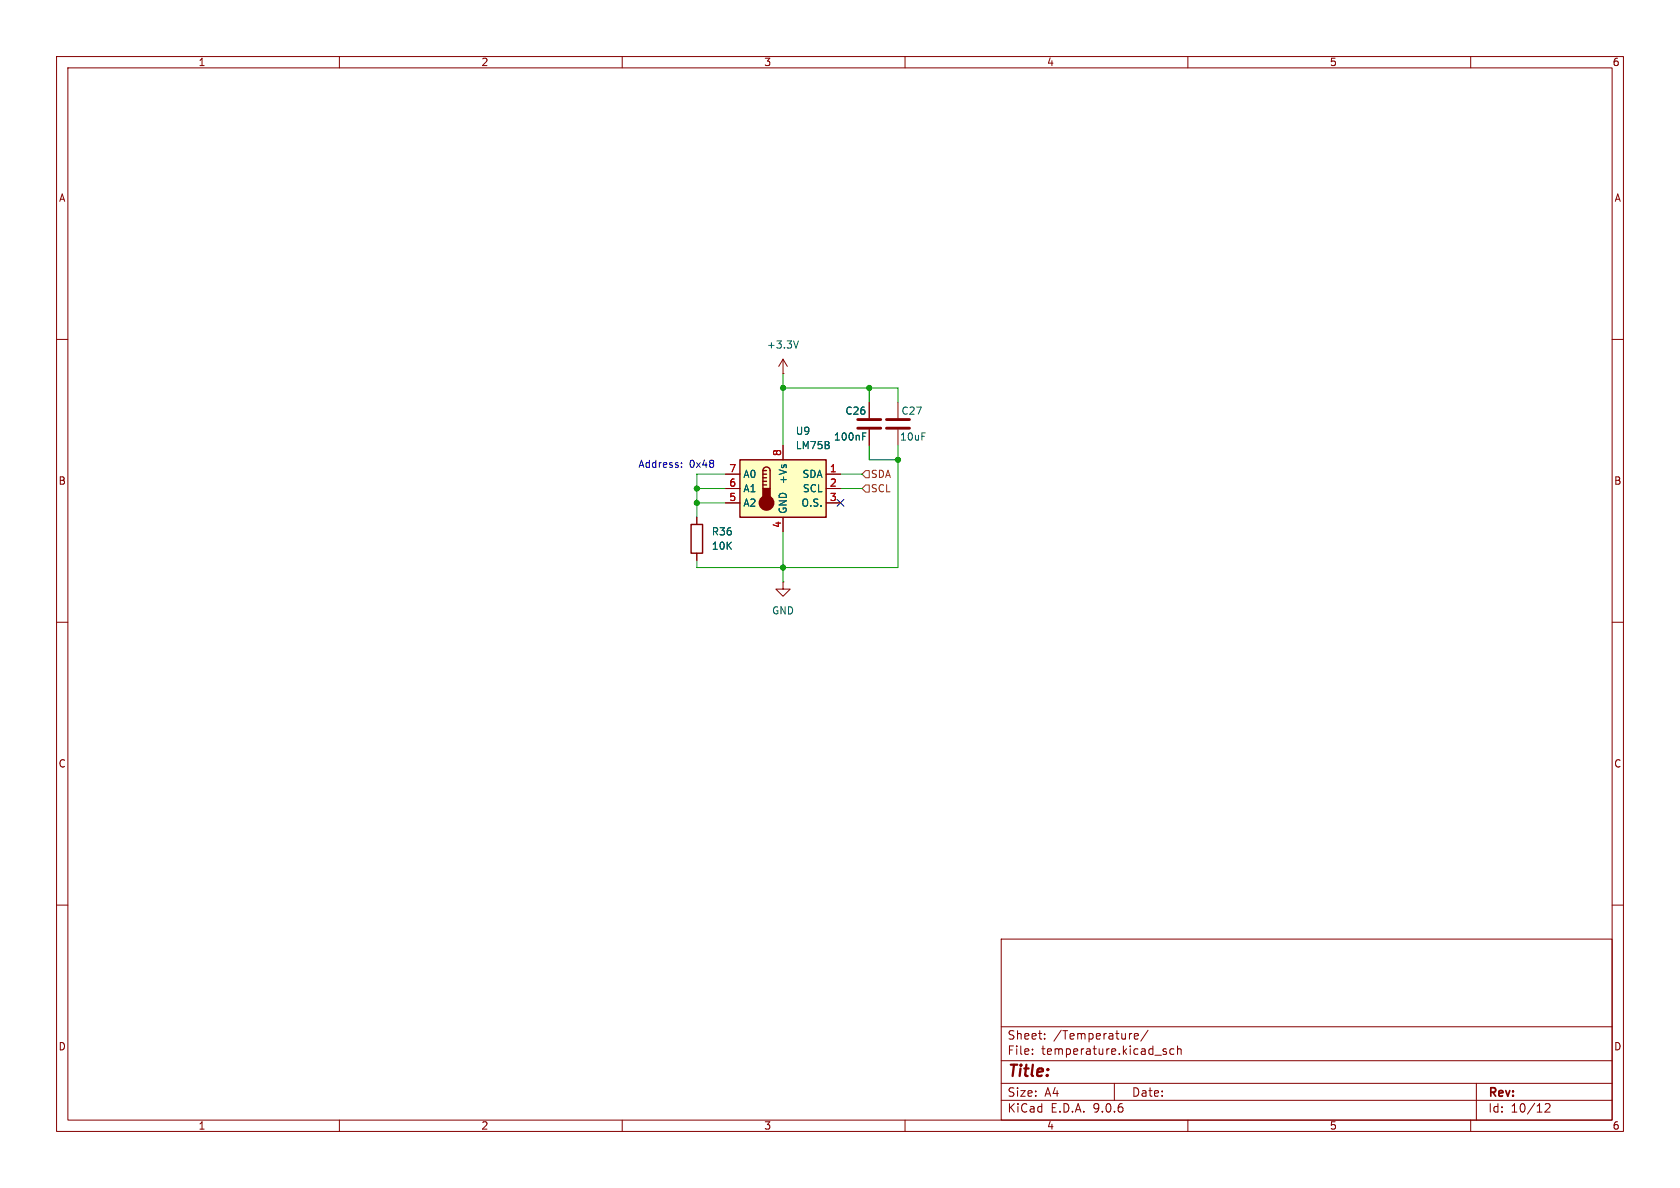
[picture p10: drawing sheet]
(kicad_sch
 (version 20250114)
 (generator "eeschema")
 (generator_version "9.0")
 (paper "A4")
 (lib_symbols
  (symbol "Device:C"
   (pin_numbers (hide yes))
   (pin_names
    (offset 0.254)) (exclude_from_sim no) (in_bom yes) (on_board yes)
   (property "Reference" "C" (at 0.635 2.54 0) (effects (font (size 1.27 1.27)) (justify left)))
   (property "Value" "C" (at 0.635 -2.54 0) (effects (font (size 1.27 1.27)) (justify left)))
   (property "Footprint" "" (at 0.9652 -3.81 0) (effects (font (size 1.27 1.27)) (hide yes)))
   (property "Datasheet" "~" (at 0 0 0) (effects (font (size 1.27 1.27)) (hide yes)))
   (property "Description" "Unpolarized capacitor" (at 0 0 0) (effects (font (size 1.27 1.27)) (hide yes)))
   (symbol "C_0_1"
    (polyline (pts (xy -2.032 0.762) (xy 2.032 0.762)) (stroke (width 0.508) (type default)) (fill (type none)))
    (polyline (pts (xy -2.032 -0.762) (xy 2.032 -0.762)) (stroke (width 0.508) (type default)) (fill (type none))))
   (symbol "C_1_1"
    (pin passive line (at 0 3.81 270) (length 2.794) (name "~" (effects (font (size 1.27 1.27)))) (number "1" (effects (font (size 1.27 1.27)))))
    (pin passive line (at 0 -3.81 90) (length 2.794) (name "~" (effects (font (size 1.27 1.27)))) (number "2" (effects (font (size 1.27 1.27))))))
   (embedded_fonts no))
  (symbol "Device:R"
   (pin_numbers (hide yes))
   (pin_names
    (offset 0)) (exclude_from_sim no) (in_bom yes) (on_board yes)
   (property "Reference" "R" (at 2.032 0 90) (effects (font (size 1.27 1.27))))
   (property "Value" "R" (at 0 0 90) (effects (font (size 1.27 1.27))))
   (property "Footprint" "" (at -1.778 0 90) (effects (font (size 1.27 1.27)) (hide yes)))
   (property "Datasheet" "~" (at 0 0 0) (effects (font (size 1.27 1.27)) (hide yes)))
   (property "Description" "Resistor" (at 0 0 0) (effects (font (size 1.27 1.27)) (hide yes)))
   (symbol "R_0_1"
    (rectangle (start -1.016 -2.54) (end 1.016 2.54) (stroke (width 0.254) (type default)) (fill (type none))))
   (symbol "R_1_1"
    (pin passive line (at 0 3.81 270) (length 1.27) (name "~" (effects (font (size 1.27 1.27)))) (number "1" (effects (font (size 1.27 1.27)))))
    (pin passive line (at 0 -3.81 90) (length 1.27) (name "~" (effects (font (size 1.27 1.27)))) (number "2" (effects (font (size 1.27 1.27))))))
   (embedded_fonts no))
  (symbol "Sensor_Temperature:LM75B" (exclude_from_sim no) (in_bom yes) (on_board yes)
   (property "Reference" "U" (at -6.35 11.43 0) (effects (font (size 1.27 1.27))))
   (property "Value" "LM75B" (at 0 11.43 0) (effects (font (size 1.27 1.27)) (justify left)))
   (property "Footprint" "" (at -2.794 0 0) (effects (font (size 1.27 1.27)) (hide yes)))
   (property "Datasheet" "http://www.ti.com/lit/ds/symlink/lm75b.pdf" (at 0 0 0) (effects (font (size 1.27 1.27)) (hide yes)))
   (property "Description" "Digital Temperature Sensor & Thermal Watchdog with LP on I2C and bus fault timeout, SOIC-8 and VSSOP-8" (at 0 0 0) (effects (font (size 1.27 1.27)) (hide yes)))
   (symbol "LM75B_0_1"
    (rectangle (start -7.62 5.08) (end 7.62 -5.08) (stroke (width 0.254) (type default)) (fill (type background)))
    (polyline (pts (xy -3.556 3.175) (xy -3.556 0)) (stroke (width 0.254) (type default)) (fill (type none)))
    (polyline (pts (xy -3.556 3.175) (xy -2.921 3.175)) (stroke (width 0.254) (type default)) (fill (type none)))
    (polyline (pts (xy -3.556 2.54) (xy -2.921 2.54)) (stroke (width 0.254) (type default)) (fill (type none)))
    (polyline (pts (xy -3.556 1.905) (xy -2.921 1.905)) (stroke (width 0.254) (type default)) (fill (type none)))
    (polyline (pts (xy -3.556 1.27) (xy -2.921 1.27)) (stroke (width 0.254) (type default)) (fill (type none)))
    (polyline (pts (xy -3.556 0.635) (xy -2.921 0.635)) (stroke (width 0.254) (type default)) (fill (type none)))
    (rectangle (start -3.556 0) (end -2.286 -1.905) (stroke (width 0.254) (type default)) (fill (type outline)))
    (arc (start -3.556 3.175) (mid -2.921 3.8073) (end -2.286 3.175) (stroke (width 0.254) (type default)) (fill (type none)))
    (circle (center -2.921 -2.54) (radius 1.27) (stroke (width 0.254) (type default)) (fill (type outline)))
    (polyline (pts (xy -2.286 3.175) (xy -2.286 0)) (stroke (width 0.254) (type default)) (fill (type none))))
   (symbol "LM75B_1_1"
    (pin input line (at -10.16 2.54 0) (length 2.54) (name "A0" (effects (font (size 1.27 1.27)))) (number "7" (effects (font (size 1.27 1.27)))))
    (pin input line (at -10.16 0 0) (length 2.54) (name "A1" (effects (font (size 1.27 1.27)))) (number "6" (effects (font (size 1.27 1.27)))))
    (pin input line (at -10.16 -2.54 0) (length 2.54) (name "A2" (effects (font (size 1.27 1.27)))) (number "5" (effects (font (size 1.27 1.27)))))
    (pin power_in line (at 0 7.62 270) (length 2.54) (name "+Vs" (effects (font (size 1.27 1.27)))) (number "8" (effects (font (size 1.27 1.27)))))
    (pin power_in line (at 0 -7.62 90) (length 2.54) (name "GND" (effects (font (size 1.27 1.27)))) (number "4" (effects (font (size 1.27 1.27)))))
    (pin bidirectional line (at 10.16 2.54 180) (length 2.54) (name "SDA" (effects (font (size 1.27 1.27)))) (number "1" (effects (font (size 1.27 1.27)))))
    (pin input line (at 10.16 0 180) (length 2.54) (name "SCL" (effects (font (size 1.27 1.27)))) (number "2" (effects (font (size 1.27 1.27)))))
    (pin open_collector line (at 10.16 -2.54 180) (length 2.54) (name "O.S." (effects (font (size 1.27 1.27)))) (number "3" (effects (font (size 1.27 1.27))))))
   (embedded_fonts no))
  (symbol "power:+3.3V"
   (power)
   (pin_numbers (hide yes))
   (pin_names
    (offset 0) (hide yes)) (exclude_from_sim no) (in_bom yes) (on_board yes)
   (property "Reference" "#PWR" (at 0 -3.81 0) (effects (font (size 1.27 1.27)) (hide yes)))
   (property "Value" "+3.3V" (at 0 3.556 0) (effects (font (size 1.27 1.27))))
   (property "Footprint" "" (at 0 0 0) (effects (font (size 1.27 1.27)) (hide yes)))
   (property "Datasheet" "" (at 0 0 0) (effects (font (size 1.27 1.27)) (hide yes)))
   (property "Description" "Power symbol creates a global label with name \"+3.3V\"" (at 0 0 0) (effects (font (size 1.27 1.27)) (hide yes)))
   (symbol "+3.3V_0_1"
    (polyline (pts (xy -0.762 1.27) (xy 0 2.54)) (stroke (width 0) (type default)) (fill (type none)))
    (polyline (pts (xy 0 2.54) (xy 0.762 1.27)) (stroke (width 0) (type default)) (fill (type none)))
    (polyline (pts (xy 0 0) (xy 0 2.54)) (stroke (width 0) (type default)) (fill (type none))))
   (symbol "+3.3V_1_1"
    (pin power_in line (at 0 0 90) (length 0) (name "~" (effects (font (size 1.27 1.27)))) (number "1" (effects (font (size 1.27 1.27))))))
   (embedded_fonts no))
  (symbol "power:GND"
   (power)
   (pin_numbers (hide yes))
   (pin_names
    (offset 0) (hide yes)) (exclude_from_sim no) (in_bom yes) (on_board yes)
   (property "Reference" "#PWR" (at 0 -6.35 0) (effects (font (size 1.27 1.27)) (hide yes)))
   (property "Value" "GND" (at 0 -3.81 0) (effects (font (size 1.27 1.27))))
   (property "Footprint" "" (at 0 0 0) (effects (font (size 1.27 1.27)) (hide yes)))
   (property "Datasheet" "" (at 0 0 0) (effects (font (size 1.27 1.27)) (hide yes)))
   (property "Description" "Power symbol creates a global label with name \"GND\" , ground" (at 0 0 0) (effects (font (size 1.27 1.27)) (hide yes)))
   (symbol "GND_0_1"
    (polyline (pts (xy 0 0) (xy 0 -1.27) (xy 1.27 -1.27) (xy 0 -2.54) (xy -1.27 -1.27) (xy 0 -1.27)) (stroke (width 0) (type default)) (fill (type none))))
   (symbol "GND_1_1"
    (pin power_in line (at 0 0 270) (length 0) (name "~" (effects (font (size 1.27 1.27)))) (number "1" (effects (font (size 1.27 1.27))))))
   (embedded_fonts no)))
 (text "Address: 0x48"
  (exclude_from_sim no)
  (at 119.634 82.296 0)
  (effects (font (size 1.27 1.27))))
 (junction
  (at 138.43 68.58)
  (diameter 0)
  (color 0 0 0 0))
 (junction
  (at 123.19 88.9)
  (diameter 0)
  (color 0 0 0 0))
 (junction
  (at 123.19 86.36)
  (diameter 0)
  (color 0 0 0 0))
 (junction
  (at 138.43 100.33)
  (diameter 0)
  (color 0 0 0 0))
 (junction
  (at 153.67 68.58)
  (diameter 0)
  (color 0 0 0 0))
 (junction
  (at 158.75 81.28)
  (diameter 0)
  (color 0 0 0 0))
 (no_connect
  (at 148.59 88.9))
 (wire
  (pts (xy 123.19 88.9) (xy 123.19 91.44))
  (stroke (width 0) (type default)))
 (wire
  (pts (xy 148.59 83.82) (xy 152.4 83.82))
  (stroke (width 0) (type default)))
 (wire
  (pts (xy 128.27 86.36) (xy 123.19 86.36))
  (stroke (width 0) (type default)))
 (wire
  (pts (xy 138.43 93.98) (xy 138.43 100.33))
  (stroke (width 0) (type default)))
 (wire
  (pts (xy 153.67 68.58) (xy 153.67 71.12))
  (stroke (width 0) (type default)))
 (wire
  (pts (xy 153.67 81.28) (xy 158.75 81.28))
  (stroke (width 0) (type default)))
 (wire
  (pts (xy 158.75 100.33) (xy 138.43 100.33))
  (stroke (width 0) (type default)))
 (wire
  (pts (xy 158.75 81.28) (xy 158.75 100.33))
  (stroke (width 0) (type default)))
 (wire
  (pts (xy 158.75 78.74) (xy 158.75 81.28))
  (stroke (width 0) (type default)))
 (wire
  (pts (xy 148.59 86.36) (xy 152.4 86.36))
  (stroke (width 0) (type default)))
 (wire
  (pts (xy 123.19 83.82) (xy 123.19 86.36))
  (stroke (width 0) (type default)))
 (wire
  (pts (xy 138.43 100.33) (xy 138.43 102.87))
  (stroke (width 0) (type default)))
 (wire
  (pts (xy 128.27 83.82) (xy 123.19 83.82))
  (stroke (width 0) (type default)))
 (wire
  (pts (xy 138.43 68.58) (xy 153.67 68.58))
  (stroke (width 0) (type default)))
 (wire
  (pts (xy 138.43 68.58) (xy 138.43 78.74))
  (stroke (width 0) (type default)))
 (wire
  (pts (xy 138.43 66.04) (xy 138.43 68.58))
  (stroke (width 0) (type default)))
 (wire
  (pts (xy 153.67 68.58) (xy 158.75 68.58))
  (stroke (width 0) (type default)))
 (wire
  (pts (xy 128.27 88.9) (xy 123.19 88.9))
  (stroke (width 0) (type default)))
 (wire
  (pts (xy 123.19 99.06) (xy 123.19 100.33))
  (stroke (width 0) (type default)))
 (wire
  (pts (xy 153.67 78.74) (xy 153.67 81.28))
  (stroke (width 0) (type default)))
 (wire
  (pts (xy 123.19 100.33) (xy 138.43 100.33))
  (stroke (width 0) (type default)))
 (wire
  (pts (xy 123.19 86.36) (xy 123.19 88.9))
  (stroke (width 0) (type default)))
 (wire
  (pts (xy 158.75 71.12) (xy 158.75 68.58))
  (stroke (width 0) (type default)))
 (hierarchical_label "SCL"
  (shape input)
  (at 152.4 86.36 0)
  (effects (font (size 1.27 1.27)) (justify left)))
 (hierarchical_label "SDA"
  (shape input)
  (at 152.4 83.82 0)
  (effects (font (size 1.27 1.27)) (justify left)))
 (symbol
  (lib_id "Device:C")
  (at 158.75 74.93 0)
  (unit 1)
  (exclude_from_sim no)
  (in_bom yes)
  (on_board yes)
  (dnp no)
  (property "Reference" "C27" (at 159.258 72.644 0) (effects (font (size 1.27 1.27)) (justify left)))
  (property "Value" "10uF" (at 159.004 77.216 0) (effects (font (size 1.27 1.27)) (justify left)))
  (property "Footprint" "Capacitor_SMD:C_0603_1608Metric_Pad1.08x0.95mm_HandSolder" (at 159.7152 78.74 0) (effects (font (size 1.27 1.27)) (hide yes)))
  (property "Datasheet" "~" (at 158.75 74.93 0) (effects (font (size 1.27 1.27)) (hide yes)))
  (property "Description" "Unpolarized capacitor" (at 158.75 74.93 0) (effects (font (size 1.27 1.27)) (hide yes)))
  (pin "1")
  (pin "2"))
 (symbol
  (lib_id "Device:C")
  (at 153.67 74.93 0)
  (unit 1)
  (exclude_from_sim no)
  (in_bom yes)
  (on_board yes)
  (dnp no)
  (property "Reference" "C26" (at 149.352 72.644 0) (effects (font (size 1.27 1.27)) (justify left)))
  (property "Value" "100nF" (at 147.32 77.216 0) (effects (font (size 1.27 1.27)) (justify left)))
  (property "Footprint" "Capacitor_SMD:C_0603_1608Metric_Pad1.08x0.95mm_HandSolder" (at 154.6352 78.74 0) (effects (font (size 1.27 1.27)) (hide yes)))
  (property "Datasheet" "~" (at 153.67 74.93 0) (effects (font (size 1.27 1.27)) (hide yes)))
  (property "Description" "Unpolarized capacitor" (at 153.67 74.93 0) (effects (font (size 1.27 1.27)) (hide yes)))
  (pin "2")
  (pin "1"))
 (symbol
  (lib_id "Sensor_Temperature:LM75B")
  (at 138.43 86.36 0)
  (unit 1)
  (exclude_from_sim no)
  (in_bom yes)
  (on_board yes)
  (dnp no)
  (fields_autoplaced yes)
  (property "Reference" "U9" (at 140.5733 76.2 0) (effects (font (size 1.27 1.27)) (justify left)))
  (property "Value" "LM75B" (at 140.5733 78.74 0) (effects (font (size 1.27 1.27)) (justify left)))
  (property "Footprint" "Package_SO:SOIC-8_3.9x4.9mm_P1.27mm" (at 135.636 86.36 0) (effects (font (size 1.27 1.27)) (hide yes)))
  (property "Datasheet" "http://www.ti.com/lit/ds/symlink/lm75b.pdf" (at 138.43 86.36 0) (effects (font (size 1.27 1.27)) (hide yes)))
  (property "Description" "Digital Temperature Sensor & Thermal Watchdog with LP on I2C and bus fault timeout, SOIC-8 and VSSOP-8" (at 138.43 86.36 0) (effects (font (size 1.27 1.27)) (hide yes)))
  (pin "8")
  (pin "5")
  (pin "4")
  (pin "3")
  (pin "2")
  (pin "1")
  (pin "6")
  (pin "7"))
 (symbol
  (lib_id "power:GND")
  (at 138.43 102.87 0)
  (unit 1)
  (exclude_from_sim no)
  (in_bom yes)
  (on_board yes)
  (dnp no)
  (fields_autoplaced yes)
  (property "Reference" "#PWR019" (at 138.43 109.22 0) (effects (font (size 1.27 1.27)) (hide yes)))
  (property "Value" "GND" (at 138.43 107.95 0) (effects (font (size 1.27 1.27))))
  (property "Footprint" "" (at 138.43 102.87 0) (effects (font (size 1.27 1.27)) (hide yes)))
  (property "Datasheet" "" (at 138.43 102.87 0) (effects (font (size 1.27 1.27)) (hide yes)))
  (property "Description" "Power symbol creates a global label with name \"GND\" , ground" (at 138.43 102.87 0) (effects (font (size 1.27 1.27)) (hide yes)))
  (pin "1"))
 (symbol
  (lib_id "Device:R")
  (at 123.19 95.25 0)
  (unit 1)
  (exclude_from_sim no)
  (in_bom yes)
  (on_board yes)
  (dnp no)
  (fields_autoplaced yes)
  (property "Reference" "R36" (at 125.73 93.9799 0) (effects (font (size 1.27 1.27)) (justify left)))
  (property "Value" "10K" (at 125.73 96.5199 0) (effects (font (size 1.27 1.27)) (justify left)))
  (property "Footprint" "Resistor_SMD:R_0603_1608Metric_Pad0.98x0.95mm_HandSolder" (at 121.412 95.25 90) (effects (font (size 1.27 1.27)) (hide yes)))
  (property "Datasheet" "~" (at 123.19 95.25 0) (effects (font (size 1.27 1.27)) (hide yes)))
  (property "Description" "Resistor" (at 123.19 95.25 0) (effects (font (size 1.27 1.27)) (hide yes)))
  (pin "2")
  (pin "1"))
 (symbol
  (lib_id "power:+3.3V")
  (at 138.43 66.04 0)
  (unit 1)
  (exclude_from_sim no)
  (in_bom yes)
  (on_board yes)
  (dnp no)
  (fields_autoplaced yes)
  (property "Reference" "#PWR018" (at 138.43 69.85 0) (effects (font (size 1.27 1.27)) (hide yes)))
  (property "Value" "+3.3V" (at 138.43 60.96 0) (effects (font (size 1.27 1.27))))
  (property "Footprint" "" (at 138.43 66.04 0) (effects (font (size 1.27 1.27)) (hide yes)))
  (property "Datasheet" "" (at 138.43 66.04 0) (effects (font (size 1.27 1.27)) (hide yes)))
  (property "Description" "Power symbol creates a global label with name \"+3.3V\"" (at 138.43 66.04 0) (effects (font (size 1.27 1.27)) (hide yes)))
  (pin "1")))
